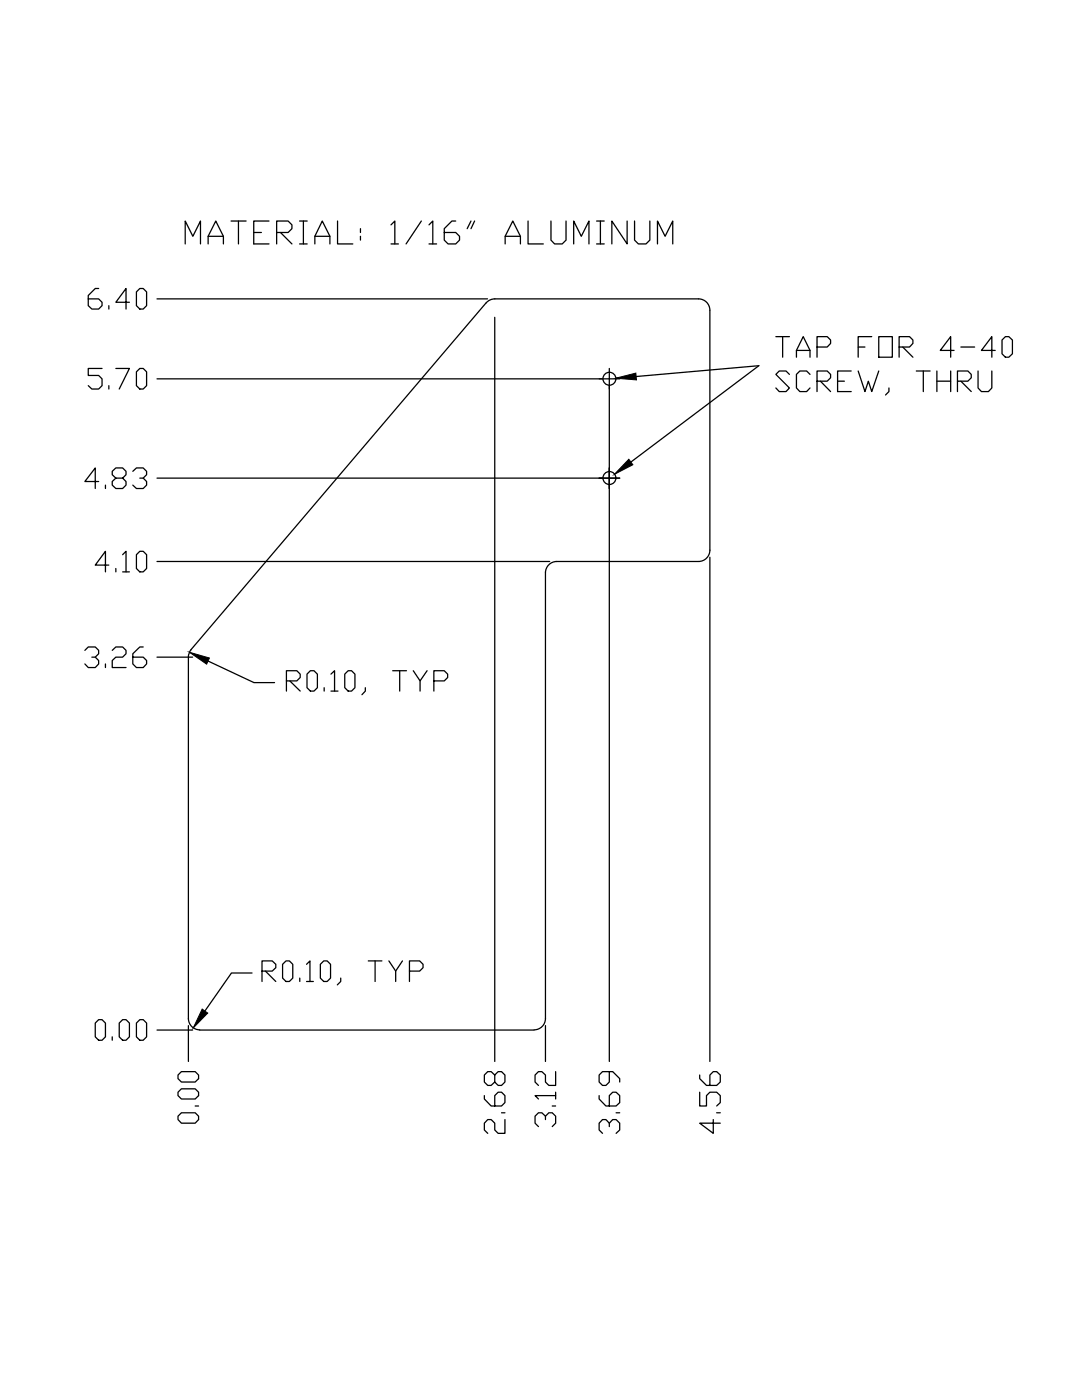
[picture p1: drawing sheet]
<svg xmlns="http://www.w3.org/2000/svg" width="216mm" height="279mm" viewBox="0 0 216 279" stroke-linecap="round" stroke-linejoin="round" font-family="sans-serif">
<!-- layer: 0 -->
<g fill="none" stroke="#000" stroke-width=".25">
<path d="M97 60.5l-58.9 69.2-.4 .6-.1 .8v72.2a2.27 2.27 0 0 0 2.3 2.2M97 60.4l.6-.5 1.1-.3h40.7a2.26 2.26 0 0 1 2.2 2.3M141.6 61.9v47.9a2.26 2.26 0 0 1-2.2 2.3h-28.3a2.27 2.27 0 0 0-2.3 2.2v89a2.27 2.27 0 0 1-2.2 2.2M39.8 205.6h66.8"/>
<circle cx="121.6" cy="75.6" r="1.29"/>
<circle cx="121.6" cy="95.4" r="1.29"/>
</g>
<!-- layer: dimensions -->
<g fill="none" stroke="#000" stroke-width=".25">
<path d="M31.3 59.6h66M31.3 75.6h92.4M98.7 63.3v148.5M121.6 73.5v138.3M127 75.1l24.4-2.1-25.5 19.2M154.8 67.2h2.7M156.2 67.2v4.1M157.5 74.7l-.7-.7h-1.3l-.7 .7 2.7 2.7-.7 .7h-1.3l-.7-.7M158.9 71.3v-1.4l1.4-2.7 1.3 2.7v1.4M158.9 69.9h2.7M161.6 74.7l-.6-.7h-1.4l-.7 .7v2.7l.7 .7h1.4l.6-.7M163 69.3h2.1l.6-.8v-.6l-.6-.7h-2.1v4.1"/>
<path d="M163 76.1h2.1l.6-.7v-.7l-.6-.7h-2.1v4.1M163.7 76.1l2 2M167.1 76.1h1.4M169.8 74h-2.7v4.1h2.7M171.2 74l1.4 4.1 .7-2 .6 2 1.4-4.1M171.2 69.3h1.4M173.9 67.2h-2.7v4.1M175.3 67.2h2.8v4.1h-2.8zM177.4 77.4v.7l-.7 .7M179.4 69.3h2.1l.7-.8v-.6l-.7-.7h-2.1v4.1M180.1 69.3l2.1 2M182.8 74h2.8"/>
<path d="M184.2 74v4.1M186.9 76.1h2.8M186.9 74v4.1M189.7 74v4.1M190.4 69.9h-2.8l2.1-2.7v4.1M191.1 76.1h2l.7-.7v-.7l-.7-.7h-2v4.1M191.7 69.3h2.8M191.7 76.1l2.1 2M195.2 74v3.4l.6 .7h1.4l.7-.7v-3.4M198.6 69.9h-2.8l2.1-2.7v4.1M199.9 67.9l.7-.7h.7l.7 .7v2.7l-.7 .7h-.7l-.7-.7zM31.3 95.4h92.4"/>
<path d="M31.3 112.1h78.4M141.6 111.2v100.6M31.3 131.1h7.1M41.5 131.9l9.2 4.3h4.1M50.3 194.2h-4.1l-5.3 7.6M31.3 205.6h7.1M37.6 204.7v7.1M108.8 204.7v7.1"/>
</g>
<path d="M122.9 75.5l4-1 .1 1.3zM125.5 91.7l.8 1.1-3.7 1.9zM37.8 130.2l4 1.1-.6 1.2zM40.3 201.4l1.1 .8-2.8 2.9z" fill="#000" stroke="#000" stroke-width=".2"/>
<text font-size="8.8" x="51.2" y="197.9">R0.10, TYP</text>
<text font-size="8.4" x="56.1" y="139.7">R0.10, TYP</text>
<g font-size="7.9">
<text x="35.6" y="49.7">MATERIAL: 1/16&quot; ALUMINUM</text>
<text x="16.2" y="79">5.70</text>
<text x="15.9" y="98.8">4.83</text>
<text x="17.6" y="115.4">4.10</text>
<text x="15.9" y="134.4">3.26</text>
<text x="17.6" y="208.8">0.00</text>
<text x="40.6" y="225.4" transform="rotate(-90 40.6 225.4)">0.00</text>
<text x="101.6" y="227.5" transform="rotate(-90 101.6 227.5)">2.68</text>
<text x="111.8" y="226.1" transform="rotate(-90 111.8 226.1)">3.12</text>
<text x="124.5" y="227.5" transform="rotate(-90 124.5 227.5)">3.69</text>
<text x="144.6" y="227.5" transform="rotate(-90 144.6 227.5)">4.56</text>
</g>
<text font-size="7.5" x="16.2" y="62.8">6.40</text>
</svg>
